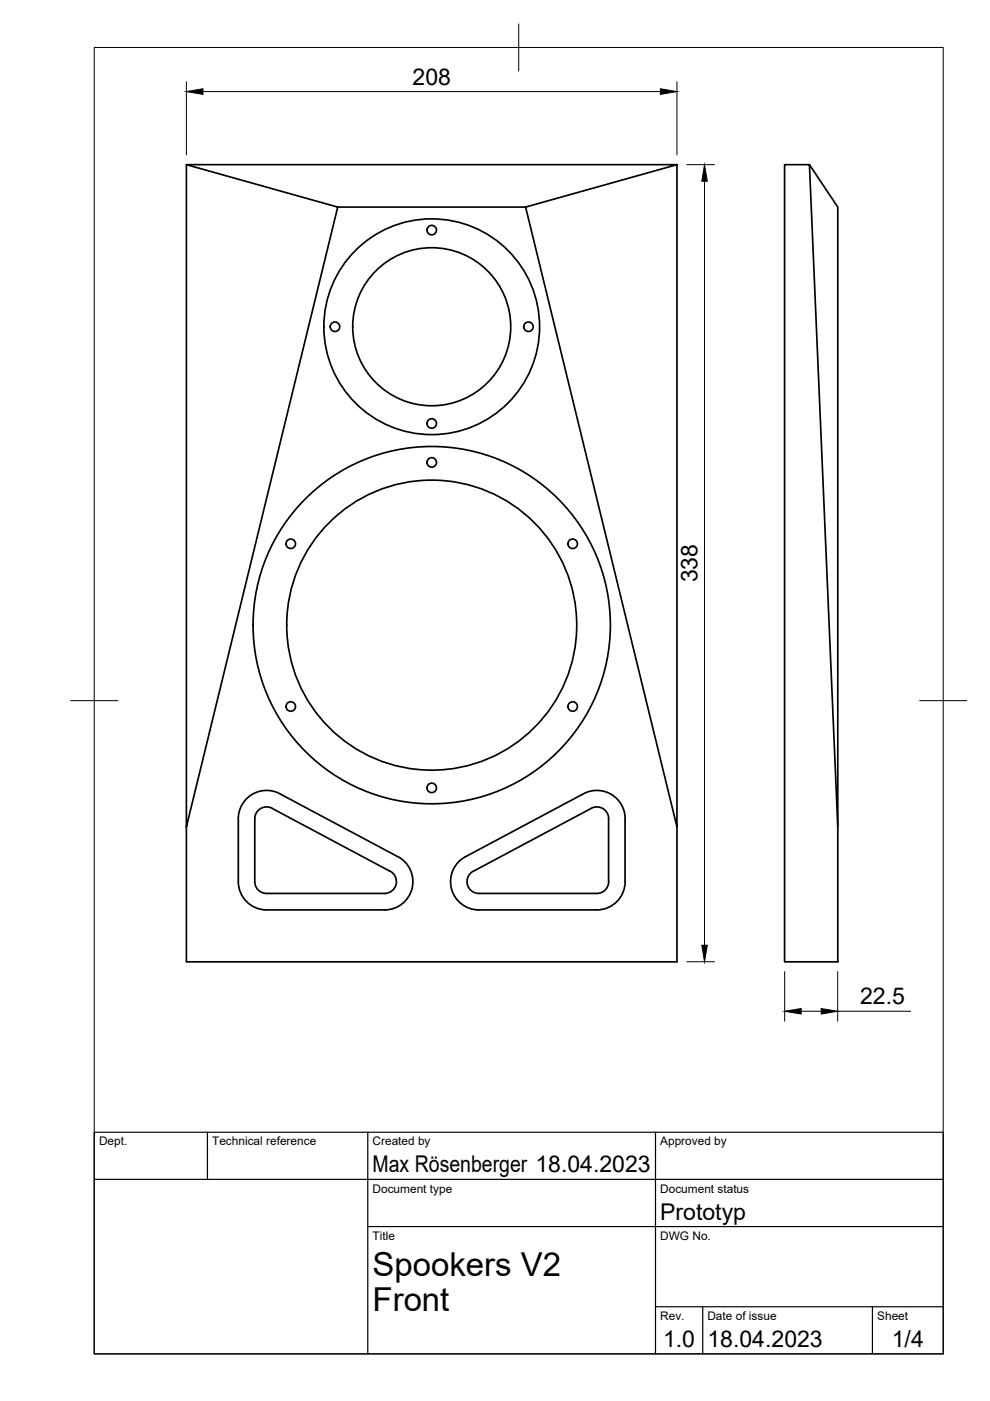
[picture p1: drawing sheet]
<svg xmlns="http://www.w3.org/2000/svg" width="210mm" height="297mm" viewBox="0 0 210 297" stroke-linecap="round" stroke-linejoin="round" font-family="sans-serif">
<!-- layer: Visible -->
<g fill="none" stroke="#000" stroke-width=".36">
<path d="M39.5 34.9h104l-32.1 9 32.1 131.4v-140.4M166.3 34.9h5.3l6 140.4v28.6h-11.3zM171.6 34.9l6 9v131.4M71.6 43.9h39.8M39.5 175.3l32.1-131.4-32.1-9v169h104v-28.6M129 173.6v13.3M129.1 173.6a2.5 2.5 0 0 0-3.8-2.2l-25 13.3a2.51 2.51 0 0 0-1.2 2.8 2.51 2.51 0 0 0 2.4 1.9h25a2.51 2.51 0 0 0 2.6-2.5M132.5 173.6v13.3M132.5 173.6a6 6 0 0 0-8.8-5.3l-25 13.3a6 6 0 0 0-3 6.8 6 6 0 0 0 5.8 4.5h25a6 6 0 0 0 6-6M82.7 184.7l-25-13.3a2.51 2.51 0 0 0-3.7 2.2v13.3M82.7 184.7a2.51 2.51 0 0 1 1.3 2.8 2.51 2.51 0 0 1-2.5 1.9h-25a2.51 2.51 0 0 1-2.5-2.5M84.3 181.6l-25-13.3a6 6 0 0 0-8.8 5.3v13.3"/>
<path d="M84.4 181.6a6 6 0 0 1 3 6.8 6 6 0 0 1-5.9 4.5h-25a6 6 0 0 1-6-6"/>
<circle cx="91.5" cy="48.8" r="1.01"/>
<circle cx="71" cy="69.3" r="1.01"/>
<circle cx="91.5" cy="69.3" r="16.8"/>
<circle cx="91.5" cy="69.3" r="22.9"/>
<circle cx="112" cy="69.3" r="1.01"/>
<circle cx="91.5" cy="89.8" r="1.01"/>
<circle cx="91.5" cy="98" r="1.01"/>
<circle cx="61.6" cy="115.3" r="1.01"/>
<circle cx="121.4" cy="115.3" r="1.01"/>
<circle cx="91.5" cy="132.5" r="30.7"/>
<circle cx="91.5" cy="132.5" r="37.9"/>
<circle cx="61.6" cy="149.8" r="1.01"/>
<circle cx="121.4" cy="149.8" r="1.01"/>
<circle cx="91.5" cy="167" r="1.01"/>
</g>
<!-- layer: BORDER -->
<path d="M20 10.1h180v276.9h-180zM110 5.1v10M15 148.6h10M195 148.6h10" fill="none" stroke="#000" stroke-width=".21"/>
<!-- layer: TITLEBLOCK -->
<path d="M20 240.1h180v46.9h-180zM20 250h180M44 240.1v9.9M78 240.1v46.9M139 240.1v46.9M78 260.1h122M139 277.1h61M149 277.1v9.9M185 277.1v9.9" fill="none" stroke="#000" stroke-width=".25"/>
<!-- layer: FD_Dimensions -->
<path d="M39.5 17.3v15.5M43 19.4h97M143.5 17.3v15.5M145.6 34.9h5.9M149.4 38.4v162M145.6 203.9h5.9M166.4 206v10.5M169.9 214.4h4.2M177.6 206v10.5M177.6 214.4h15.5" fill="none" stroke="#000" stroke-width=".21"/>
<path d="M39.5 19.4l3.5-.6v1.2zM140 18.8l3.5 .6-3.5 .6zM149.4 34.9l.6 3.5h-1.2zM148.8 200.4h1.2l-.6 3.5zM166.4 214.4l3.5-.6v1.2zM174.1 213.8l3.5 .6-3.5 .6z" fill="#000" stroke="#000" stroke-width=".21"/>
<g font-size="7">
<text x="79" y="270.6">Spookers V2</text>
<text x="79" y="278.1">Front</text>
</g>
<g font-size="4.9">
<text x="87.5" y="18">208</text>
<text x="147.9" y="123.5" transform="rotate(-90 147.9 123.5)">338</text>
<text x="182.4" y="212.9">22.5</text>
<text x="79" y="248.5">Max Rösenberger 18.04.2023</text>
<text x="140" y="258.6">Prototyp</text>
<text x="140.6" y="285.7">1.0</text>
<text x="150" y="285.5">18.04.2023</text>
<text x="189.1" y="285.7">1/4</text>
</g>
<g font-size="2.5">
<text x="21" y="242.9">Dept.</text>
<text x="45" y="242.9">Technical reference</text>
<text x="79" y="242.9">Created by</text>
<text x="140" y="242.9">Approved by</text>
<text x="79" y="252.8">Document type</text>
<text x="140" y="252.8">Document status</text>
<text x="79" y="262.9">Title</text>
<text x="140" y="262.9">DWG No.</text>
<text x="140" y="279.9">Rev.</text>
<text x="150" y="279.9">Date of issue</text>
<text x="186" y="279.9">Sheet</text>
</g>
</svg>
